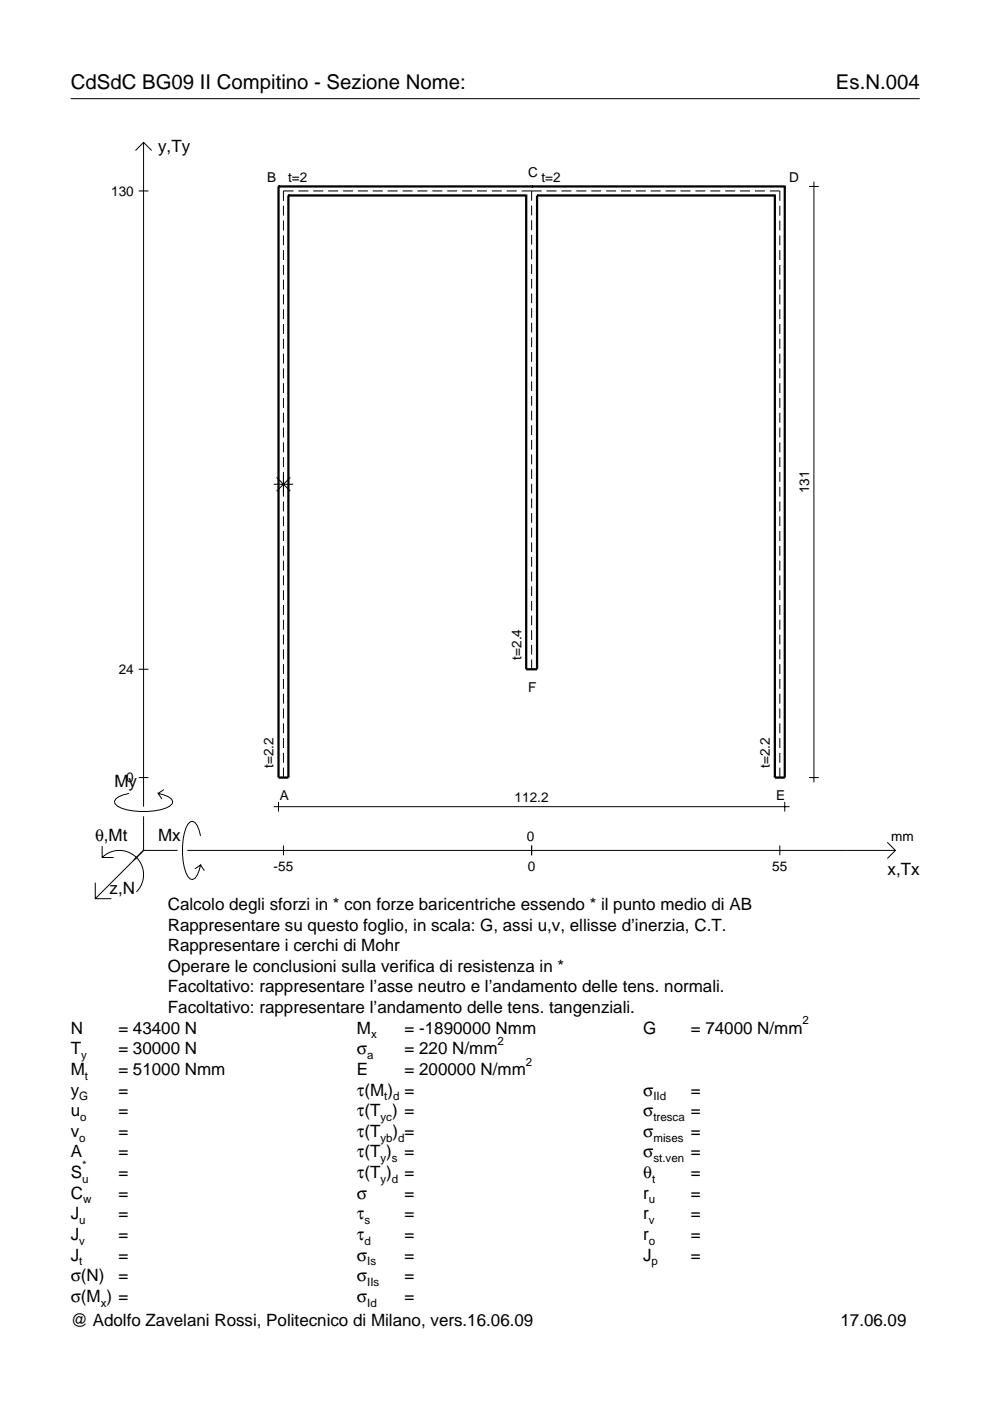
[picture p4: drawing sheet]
<svg xmlns="http://www.w3.org/2000/svg" width="210mm" height="297mm" viewBox="0 0 210 297" stroke-linecap="round" stroke-linejoin="round" font-family="sans-serif">
<g fill="none" stroke="#000" stroke-width=".21">
<path d="M15 20.9h180M28.7 31.9l1.7-1.7 1.8 1.7M30.4 30.2v140.8M171.5 39.5h2.1M172.6 38.5v127.4M29.4 40.5h2.1M60.1 43.6v2.1M60.1 46.8v2.1M60.1 49.9v2.1M60.1 53v2.1M60.1 56.2v2.1M60.1 59.3v2.1"/>
<path d="M62.2 40.5h-2.1v2.1M63.3 40.5h2.1M66.4 40.5h2.1M69.6 40.5h2.1M72.7 40.5h2.1M75.9 40.5h2.1M79 40.5h2.2M82.2 40.5h2.1M85.3 40.5h2.2M88.5 40.5h2.1M91.7 40.5h2.1M94.8 40.5h2.1"/>
<path d="M98 40.5h2.1M101.1 40.5h2.1M104.3 40.5h2.1M107.4 40.5h2.2M110.6 40.5h4.2M112.7 40.5v2.1M112.7 43.6v2.1M112.7 46.7v2.1M112.7 49.8v2.1M112.7 52.9v2.1M112.7 56v2.1M112.7 59.1v2.1"/>
<path d="M115.9 40.5h2.1M119 40.5h2.2M122.2 40.5h2.1M125.3 40.5h2.2M128.5 40.5h2.1M131.7 40.5h2.1M134.8 40.5h2.1M138 40.5h2.1M141.1 40.5h2.1M144.3 40.5h2.1M147.4 40.5h2.2M150.6 40.5h2.1"/>
<path d="M153.7 40.5h2.2M156.9 40.5h2.1M160.1 40.5h2.1M163.2 40.5h2.1v2.1M165.3 43.6v2.1M165.3 46.8v2.1M165.3 49.9v2.1M165.3 53v2.1M165.3 56.2v2.1M165.3 59.3v2.1M60.1 62.4v2.1M60.1 65.6v2.1"/>
<path d="M60.1 68.7v2.1M60.1 71.8v2.1M60.1 75v2.1M60.1 78.1v2.1M112.7 62.2v2.1M112.7 65.3v2.1M112.7 68.4v2.1M112.7 71.5v2.1M112.7 74.6v2.1M112.7 77.7v2.1M165.3 62.4v2.1M165.3 65.6v2.1"/>
<path d="M165.3 68.7v2.1M165.3 71.8v2.1M165.3 75v2.1M165.3 78.1v2.1M60.1 81.2v2.2M60.1 84.4v2.1M60.1 87.5v2.1M60.1 90.6v2.2M60.1 93.8v2.1M60.1 96.9v2.1M112.7 80.8v2.1M112.7 83.9v2.1"/>
<path d="M112.7 87.1v2M112.7 90.2v2M112.7 93.3v2M112.7 96.4v2M112.7 99.5v2M165.3 81.2v2.2M165.3 84.4v2.1M165.3 87.5v2.1M165.3 90.6v2.2M165.3 93.8v2.1M165.3 96.9v2.1M58 102.7h4.2"/>
<path d="M58.6 101.2l3 2.9M60.1 100.1v5.2M60.1 106.3v2.1M60.1 109.5v2.1M60.1 112.6v2.1M60.1 115.7v2.1M60.1 118.9v2.1M61.6 101.2l-3 2.9M112.7 102.6v2M112.7 105.7v2.1M112.7 108.8v2.1M112.7 111.9v2.1"/>
<path d="M112.7 115v2.1M112.7 118.1v2.1M165.3 100.1v2.1M165.3 103.2v2.1M165.3 106.3v2.1M165.3 109.5v2.1M165.3 112.6v2.1M165.3 115.7v2.1M165.3 118.9v2.1M60.1 122v2.1M60.1 125.1v2.1M60.1 128.3v2.1"/>
<path d="M60.1 131.4v2.1M60.1 134.5v2.1M60.1 137.7v2.1M112.7 121.2v2.1M112.7 124.3v2.1M112.7 127.4v2.1M112.7 130.5v2.1M112.7 133.6v2.1M112.7 136.7v2.1M112.7 139.8v2.1M165.3 122v2.1M165.3 125.1v2.1"/>
<path d="M165.3 128.3v2.1M165.3 131.4v2.1M165.3 134.5v2.1M165.3 137.7v2.1M29.4 141.9h2.1M60.1 140.8v2.1M60.1 143.9v2.2M60.1 147.1v2.1M60.1 150.2v2.1M60.1 153.4v2.1M60.1 156.5v2.1M60.1 159.6v2.1"/>
<path d="M165.3 140.8v2.1M165.3 143.9v2.2M165.3 147.1v2.1M165.3 150.2v2.1M165.3 153.4v2.1M165.3 156.5v2.1M165.3 159.6v2.1M21.7 179.4v2.4h2.4M27.3 168.2a3.6 3.6 0 0 0-3 1.7l.1 .5a5.6 5.6 0 0 0 3.8 1.5 13.4 13.4 0 0 0 7.8-1l.5-.5 .1-.5a3.6 3.6 0 0 0-3.1-1.7l.8 1.2M29.4 164.9h2.1M30.4 173.1v7.2M34.7 167.4l-1.2 .8"/>
<path d="M42.5 177.2a3.6 3.6 0 0 0-1.7-3.1l-.5 .2a5.7 5.7 0 0 0-1.5 3.7 13.3 13.3 0 0 0 1 7.9l.5 .5 .5 .1a3.6 3.6 0 0 0 1.7-3.1l-1.2 .8M58 171h109.4M59 170v2.1M60.1 162.8v2.1M60.1 179.3v2M112.7 179.3v2M165.3 162.8v2.1M165.3 179.3v2M166.4 170v2.1M171.5 164.9h2.1M188.1 178.6l1.7 1.7-1.7 1.7M20.2 187.2v3.3h3.4"/>
<path d="M21.7 181.8a5.1 5.1 0 0 1 7.2 0 5.1 5.1 0 0 1 0 7.3M30.4 180.3l-10.2 10.2M30.4 180.3h7.2M39.7 180.3h150.1M42.5 183.4l.8 1.2"/>
</g>
<g fill="none" stroke="#000" stroke-width=".48">
<path d="M59 39.5h.1M59 39.5v125.4h2.1v-123.5M59 39.5h107.4M112.7 39.5h.1M166.4 39.5h.1M166.4 39.5v125.4h-2.1v-123.5M61.1 41.4h.1M61.1 41.4h50.5M111.6 41.4h.1M111.6 41.4v100.5h2.3v-100.5M113.9 41.4h.1M113.9 41.4h50.4"/>
<path d="M164.3 41.4h.1"/>
</g>
<g font-size="4.3">
<text x="15" y="18.9">CdSdC BG09 II Compitino - Sezione Nome:</text>
<text x="177.2" y="18.9">Es.N.004</text>
</g>
<g font-size="3.6">
<text x="33.5" y="32.3">y,Ty</text>
<text x="24.3" y="166.9">My</text>
<text x="20.1" y="178.2">θ,Mt</text>
<text x="33.5" y="178.2">Mx</text>
<text x="188.2" y="185.5">x,Tx</text>
<text x="23.2" y="189.6">z,N</text>
<text x="35.6" y="192.9">Calcolo degli sforzi in * con forze baricentriche essendo * il punto medio di AB</text>
<text x="35.6" y="197.3">Rappresentare su questo foglio, in scala: G, assi u,v, ellisse d’inerzia, C.T.</text>
<text x="35.6" y="201.7">Rappresentare i cerchi di Mohr</text>
<text x="35.6" y="206">Operare le conclusioni sulla verifica di resistenza in *</text>
<text x="35.6" y="210.4">Facoltativo: rappresentare l’asse neutro e l’andamento delle tens. normali.</text>
<text x="35.6" y="214.8">Facoltativo: rappresentare l’andamento delle tens. tangenziali.</text>
<text x="15" y="219.2">N</text>
<text x="25.1" y="219.2">= 43400 N</text>
<text x="75.7" y="219.2">M</text>
<text x="85.8" y="219.2">= -1890000 Nmm</text>
<text x="136.4" y="219.2">G</text>
<text x="146.5" y="219.2">= 74000 N/mm</text>
<text x="15" y="227.9">M</text>
<text x="15" y="223.5">T</text>
<text x="25.1" y="223.5">= 30000 N</text>
<text x="25.1" y="227.9">= 51000 Nmm</text>
<text x="75.7" y="223.5">σ</text>
<text x="75.7" y="227.9">E</text>
<text x="85.8" y="223.5">= 220 N/mm</text>
<text x="85.8" y="227.9">= 200000 N/mm</text>
<text x="15" y="232.3">y</text>
<text x="25.1" y="232.3">=</text>
<text x="75.7" y="232.3">τ(M ) =</text>
<text x="136.4" y="232.3">σ</text>
<text x="146.5" y="232.3">=</text>
<text x="15" y="236.7">u</text>
<text x="25.1" y="236.7">=</text>
<text x="75.7" y="236.7">τ(T ) =</text>
<text x="136.4" y="236.7">σ</text>
<text x="146.5" y="236.7">=</text>
<text x="15" y="245.4">A</text>
<text x="15" y="241">v</text>
<text x="25.1" y="241">=</text>
<text x="25.1" y="245.4">=</text>
<text x="75.7" y="245.4">τ(T )</text>
<text x="75.7" y="241">τ(T</text>
<text x="83.3" y="241">) =</text>
<text x="85.8" y="245.4">=</text>
<text x="136.4" y="245.4">σ</text>
<text x="136.4" y="241">σ</text>
<text x="146.5" y="241">=</text>
<text x="146.5" y="245.4">=</text>
<text x="15" y="249.8">S</text>
<text x="25.1" y="249.8">=</text>
<text x="75.7" y="249.8">τ(T )</text>
<text x="85.8" y="249.8">=</text>
<text x="136.4" y="249.8">θ</text>
<text x="146.5" y="249.8">=</text>
<text x="15" y="254.2">C</text>
<text x="25.1" y="254.2">=</text>
<text x="75.7" y="254.2">σ</text>
<text x="85.8" y="254.2">=</text>
<text x="136.4" y="254.2">r</text>
<text x="146.5" y="254.2">=</text>
<text x="15" y="258.5">J</text>
<text x="15" y="262.9">J</text>
<text x="25.1" y="258.5">=</text>
<text x="25.1" y="262.9">=</text>
<text x="75.7" y="258.5">τ</text>
<text x="75.7" y="262.9">τ</text>
<text x="85.8" y="258.5">=</text>
<text x="85.8" y="262.9">=</text>
<text x="136.4" y="262.9">r</text>
<text x="136.4" y="258.5">r</text>
<text x="146.5" y="258.5">=</text>
<text x="146.5" y="262.9">=</text>
<text x="15" y="267.3">J</text>
<text x="25.1" y="267.3">=</text>
<text x="75.7" y="267.3">σ</text>
<text x="85.8" y="267.3">=</text>
<text x="136.4" y="267.3">J</text>
<text x="146.5" y="267.3">=</text>
<text x="15" y="271.7">σ(N)</text>
<text x="25.1" y="271.7">=</text>
<text x="75.7" y="271.7">σ</text>
<text x="85.8" y="271.7">=</text>
<text x="15" y="281.2">@ Adolfo Zavelani Rossi, Politecnico di Milano, vers.16.06.09</text>
<text x="15" y="276">σ(M ) =</text>
<text x="75.7" y="276">σ</text>
<text x="85.8" y="276">=</text>
<text x="178.2" y="281.2">17.06.09</text>
</g>
<g font-size="2.9">
<text x="23.6" y="41.5">130</text>
<text x="56.7" y="38.7">B</text>
<text x="61.1" y="38.5">t=2</text>
<text x="112" y="37.4">C</text>
<text x="114.8" y="38.5">t=2</text>
<text x="167.3" y="38.7">D</text>
<text x="171.5" y="104.6" transform="rotate(-90 171.5 104.6)">131</text>
<text x="25.2" y="142.9">24</text>
<text x="110.5" y="139.8" transform="rotate(-90 110.5 139.8)">t=2.4</text>
<text x="112" y="146.7">F</text>
<text x="26.8" y="165.9">0</text>
<text x="58" y="162.8" transform="rotate(-90 58 162.8)">t=2.2</text>
<text x="163.3" y="162.8" transform="rotate(-90 163.3 162.8)">t=2.2</text>
<text x="59.3" y="169.6">A</text>
<text x="109.1" y="170">112.2</text>
<text x="164.6" y="169.6">E</text>
<text x="111.7" y="178.2">0</text>
<text x="189" y="178.2">mm</text>
<text x="58" y="184.7">-55</text>
<text x="111.9" y="184.7">0</text>
<text x="163.7" y="184.7">55</text>
</g>
<g font-size="2.4">
<text x="78.7" y="220.2">x</text>
<text x="105.5" y="221.5">2</text>
<text x="170.2" y="217.2">2</text>
<text x="17.2" y="224.5">y</text>
<text x="77.9" y="224.5">a</text>
<text x="111.5" y="225.9">2</text>
<text x="16.8" y="233.3">G</text>
<text x="18" y="228.9">t</text>
<text x="81.5" y="233.3">t d</text>
<text x="138.5" y="233.3">IId</text>
<text x="17" y="237.7">o</text>
<text x="80.7" y="237.7">yc</text>
<text x="138.5" y="237.7">tresca</text>
<text x="16.8" y="242">o</text>
<text x="80.7" y="242">yb d</text>
<text x="138.5" y="242">mises</text>
<text x="17.4" y="250.8">u</text>
<text x="17.4" y="247.8">*</text>
<text x="80.7" y="246.4">y s</text>
<text x="80.7" y="250.8">y d</text>
<text x="138.2" y="250.8">t</text>
<text x="138.5" y="246.4">st.ven</text>
<text x="17.6" y="255.2">w</text>
<text x="137.6" y="255.2">u</text>
<text x="16.8" y="259.5">u</text>
<text x="16.8" y="263.9">v</text>
<text x="77.3" y="259.5">s</text>
<text x="77.3" y="263.9">d</text>
<text x="137.6" y="259.5">v</text>
<text x="137.6" y="263.9">o</text>
<text x="16.8" y="268.3">t</text>
<text x="77.9" y="268.3">Is</text>
<text x="138.2" y="268.3">p</text>
<text x="77.9" y="272.7">IIs</text>
<text x="21.4" y="277">x</text>
<text x="77.9" y="277">Id</text>
</g>
</svg>
